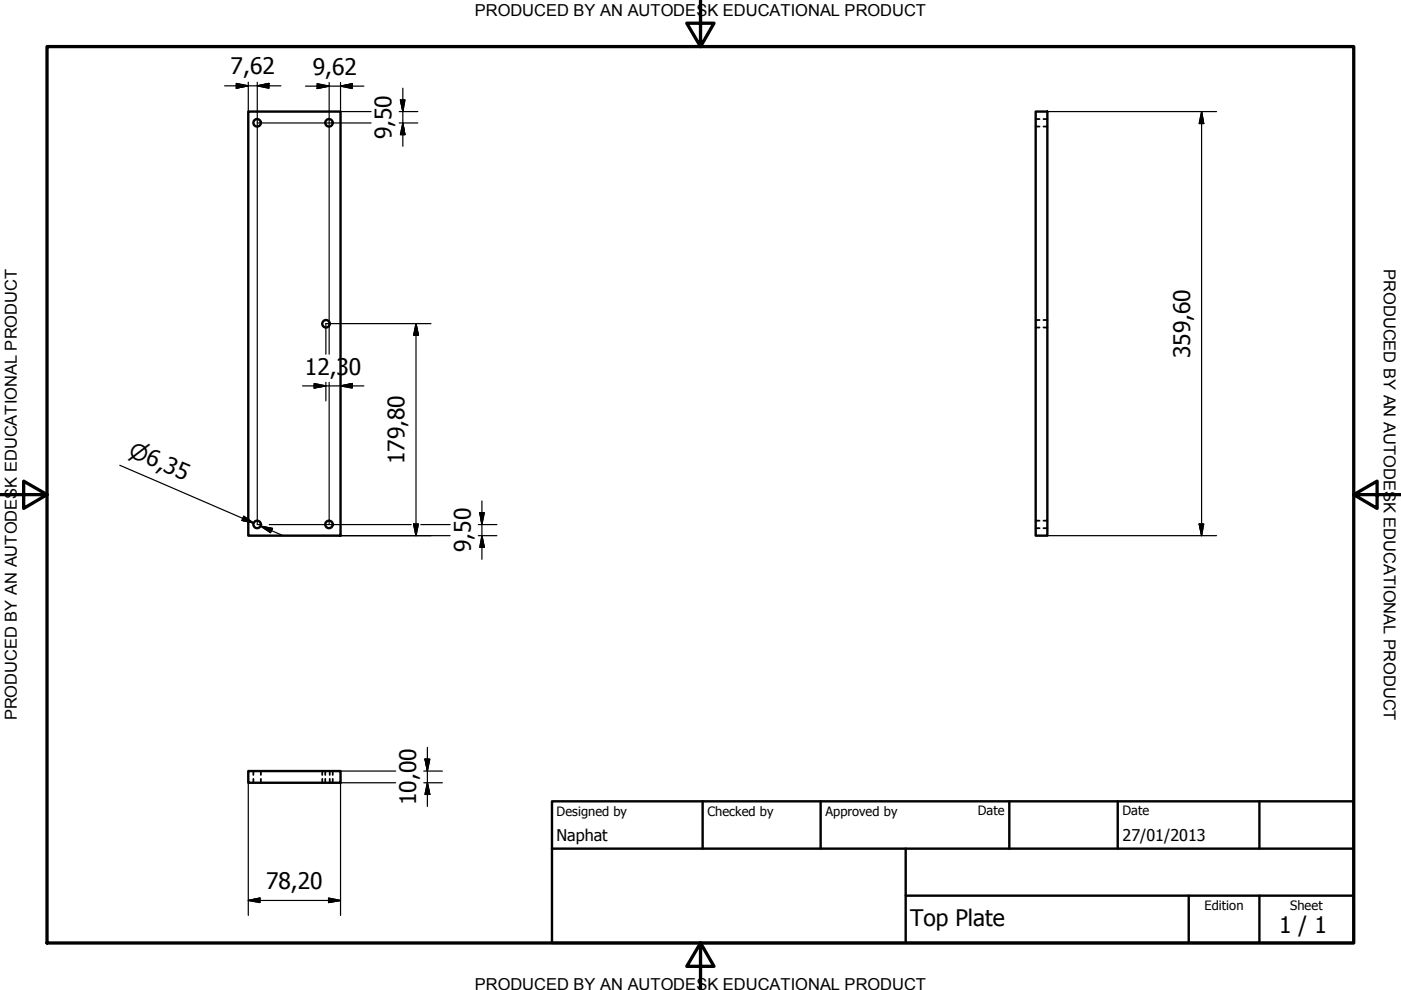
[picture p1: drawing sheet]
<svg xmlns="http://www.w3.org/2000/svg" width="297mm" height="210mm" viewBox="0 0 297 210" stroke-linecap="round" stroke-linejoin="round" font-family="sans-serif">
<!-- layer: Visible (ISO) -->
<g fill="none" stroke="#000" stroke-width=".51">
<path d="M52.6 23.7h19.6v89.9h-19.6zM219.6 23.7h2.5v89.9h-2.5zM52.6 163.5h19.6v2.5h-19.6z"/>
<circle cx="54.5" cy="26" r=".79"/>
<circle cx="69.8" cy="26" r=".79"/>
<circle cx="69.1" cy="68.6" r=".79"/>
<circle cx="54.5" cy="111.2" r=".79"/>
<circle cx="69.8" cy="111.2" r=".79"/>
</g>
<!-- layer: Hidden (ISO) -->
<g fill="none" stroke="#000" stroke-width=".38">
<path d="M219.6 25.2h.8M219.6 26.8h.8M221.2 25.2h.9M221.2 26.8h.9M219.6 67.9h.8M219.6 69.4h.8M221.2 67.9h.9M221.2 69.4h.9M219.6 110.4h.8M219.6 112h.8M221.2 110.4h.9M221.2 112h.9"/>
<path d="M53.7 163.5v.8M53.7 165.1v.9M55.3 163.5v.8M55.3 165.1v.9M68.3 163.5v.8M68.3 165.1v.9M69 163.5v.8M69 165.1v.9M69.9 163.5v.8M69.9 165.1v.9M70.5 163.5v.8M70.5 165.1v.9"/>
</g>
<!-- layer: Border (ISO) -->
<path d="M148.5 -.1v10l-2.9-5h5.8l-2.9 5M10 9.9h277v190h-277zM0 104.9h10l-5-2.9v5.8l5-2.9M287 104.9l5 2.9v-5.8l-5 2.9h10M148.5 199.9l2.9 5h-5.8l2.9-5v10" fill="none" stroke="#000" stroke-width=".7"/>
<!-- layer: Title (ISO) -->
<path d="M117 169.9h170v30h-170zM117 179.9h170M149 169.9v10M174 169.9v10M192 179.9v20M214 169.9v10M237 169.9v10M267 169.9v10M192 189.9h95M252 189.9v10M267 189.9v10" fill="none" stroke="#000" stroke-width=".51"/>
<!-- layer: Dimension (ISO) -->
<g fill="none" stroke="#000" stroke-width=".25">
<path d="M47.6 18.2h12M50.1 17.7l2.5 .5-2.5 .5zM52.6 17.4v6.3M54.5 18.2l2.5-.5v1zM54.5 17.4v93.8h1M64.8 18.3h12.4M67.2 17.8l2.6 .5-2.6 .5zM69.8 17.5v57.6M72.2 18.3l2.5-.5v1zM72.2 17.5v6.2h6.5M85.4 18.7v12.3M54.5 26.1h24.2"/>
<path d="M84.6 23.7h4M84.6 26.1h4M84.9 21.2h1l-.5 2.5zM85.4 26.1l.5 2.4h-1zM222.1 23.7h35.8M254.8 23.7l.4 2.5h-.9zM254.8 23.7v89.9M88.2 68.6l.5 2.5h-1zM88.2 68.6v45M91.4 68.6h-22.3v6.5M25.4 98.7l28.4 12.2-2.3-1M64.1 81.8h13.1"/>
<path d="M66.6 81.3l2.5 .5-2.5 .5zM69.1 81.1v3.9M69.8 81.1v30.1M72.2 81.8l2.5-.5v1zM51.7 109.4l2.1 1.5-2.5-.6zM55.2 111.5l2.6 .5-.5 .9zM55.2 111.5l4.7 2M57.1 111.2h30.1M72.2 113.6h23.2M87.7 111.1h1l-.5 2.5zM89.2 111.2h6.2M101.4 113.6h3.9"/>
<path d="M101.4 111.2h3.9M101.7 108.7h1l-.5 2.5zM102.2 113.6l.5 2.4h-1zM102.2 106.2v12.4M222.1 113.6h35.8M254.3 111.1h.9l-.4 2.5zM90.6 158.5v12.5M52.6 166v28.1M72.2 163.5h11.7M83.9 166h-11.7v28.1M89.9 166h3.9M89.9 163.5h3.9"/>
<path d="M90.1 160.9h1l-.5 2.6zM90.6 166l.5 2.4h-1zM52.6 190.9l2.5-.5v1zM52.6 190.9h19.6M69.7 190.4l2.5 .5-2.5 .5z"/>
</g>
<g fill="#000" stroke="#000" stroke-width=".25">
<path d="M50.1 18.7l2.5-.5zM50.1 17.7l2.5 .5-2.5 .5zM54.5 18.2l2.5-.5zM54.5 18.2l2.5-.5v1zM67.2 18.8l2.6-.5zM67.2 17.8l2.6 .5-2.6 .5zM72.2 18.3l2.5-.5zM72.2 18.3l2.5-.5v1zM84.9 21.2l.5 2.5zM84.9 21.2h1l-.5 2.5zM85.4 26.1l.5 2.4zM85.4 26.1l.5 2.4h-1z"/>
<path d="M254.8 23.7l.4 2.5zM254.8 23.7l.4 2.5h-.9zM88.2 68.6l.5 2.5zM88.2 68.6l.5 2.5h-1zM66.6 82.3l2.5-.5zM66.6 81.3l2.5 .5-2.5 .5zM72.2 81.8l2.5-.5zM72.2 81.8l2.5-.5v1zM51.3 110.3l2.5 .6zM51.7 109.4l2.1 1.5-2.5-.6zM55.2 111.5l2.6 .5zM55.2 111.5l2.6 .5-.5 .9z"/>
<path d="M87.7 111.1l.5 2.5zM87.7 111.1h1l-.5 2.5zM101.7 108.7l.5 2.5zM101.7 108.7h1l-.5 2.5zM102.2 113.6l.5 2.4zM102.2 113.6l.5 2.4h-1zM254.3 111.1l.5 2.5zM254.3 111.1h.9l-.4 2.5zM90.1 160.9l.5 2.6zM90.1 160.9h1l-.5 2.6zM90.6 166l.5 2.4zM90.6 166l.5 2.4h-1z"/>
<path d="M52.6 190.9l2.5-.5zM52.6 190.9l2.5-.5v1zM69.7 191.4l2.5-.5zM69.7 190.4l2.5 .5-2.5 .5z"/>
</g>
<g font-size="4.8">
<text x="48.9" y="15.8">7,62</text>
<text x="66.3" y="15.8">9,62</text>
<text x="83" y="29.5" transform="rotate(-90 83 29.5)">9,50</text>
<text x="252.3" y="75.9" transform="rotate(-90 252.3 75.9)">359,60</text>
<text x="64.6" y="79.4">12,30</text>
<text x="85.8" y="98.4" transform="rotate(-90 85.8 98.4)">179,80</text>
<text x="99.8" y="117.1" transform="rotate(-90 99.8 117.1)">9,50</text>
<text x="88.2" y="170.7" transform="rotate(-90 88.2 170.7)">10,00</text>
<text x="56.5" y="188.5">78,20</text>
<text x="193" y="196.3">Top Plate</text>
<text x="271.2" y="197.8">1 / 1</text>
</g>
<text font-size="4.6" x="27.1" y="96.7" transform="rotate(23 27.1 96.7)">⌀6,35</text>
<g font-size="3.5">
<text x="100.6" y="3.5">PRODUCED BY AN AUTODESK EDUCATIONAL PRODUCT</text>
<text x="293.4" y="57.1" transform="rotate(90 293.4 57.1)">PRODUCED BY AN AUTODESK EDUCATIONAL PRODUCT</text>
<text x="3.6" y="152.8" transform="rotate(-90 3.6 152.8)">PRODUCED BY AN AUTODESK EDUCATIONAL PRODUCT</text>
<text x="100.6" y="209.9">PRODUCED BY AN AUTODESK EDUCATIONAL PRODUCT</text>
</g>
<g font-size="3.4">
<text x="118" y="178.2">Naphat</text>
<text x="238" y="178.3">27/01/2013</text>
</g>
<g font-size="2.7">
<text x="118" y="173">Designed by</text>
<text x="150" y="173">Checked by</text>
<text x="175" y="173">Approved by</text>
<text x="207.3" y="172.9">Date</text>
<text x="238" y="172.9">Date</text>
<text x="255.4" y="193">Edition</text>
<text x="273.6" y="193">Sheet</text>
</g>
</svg>
